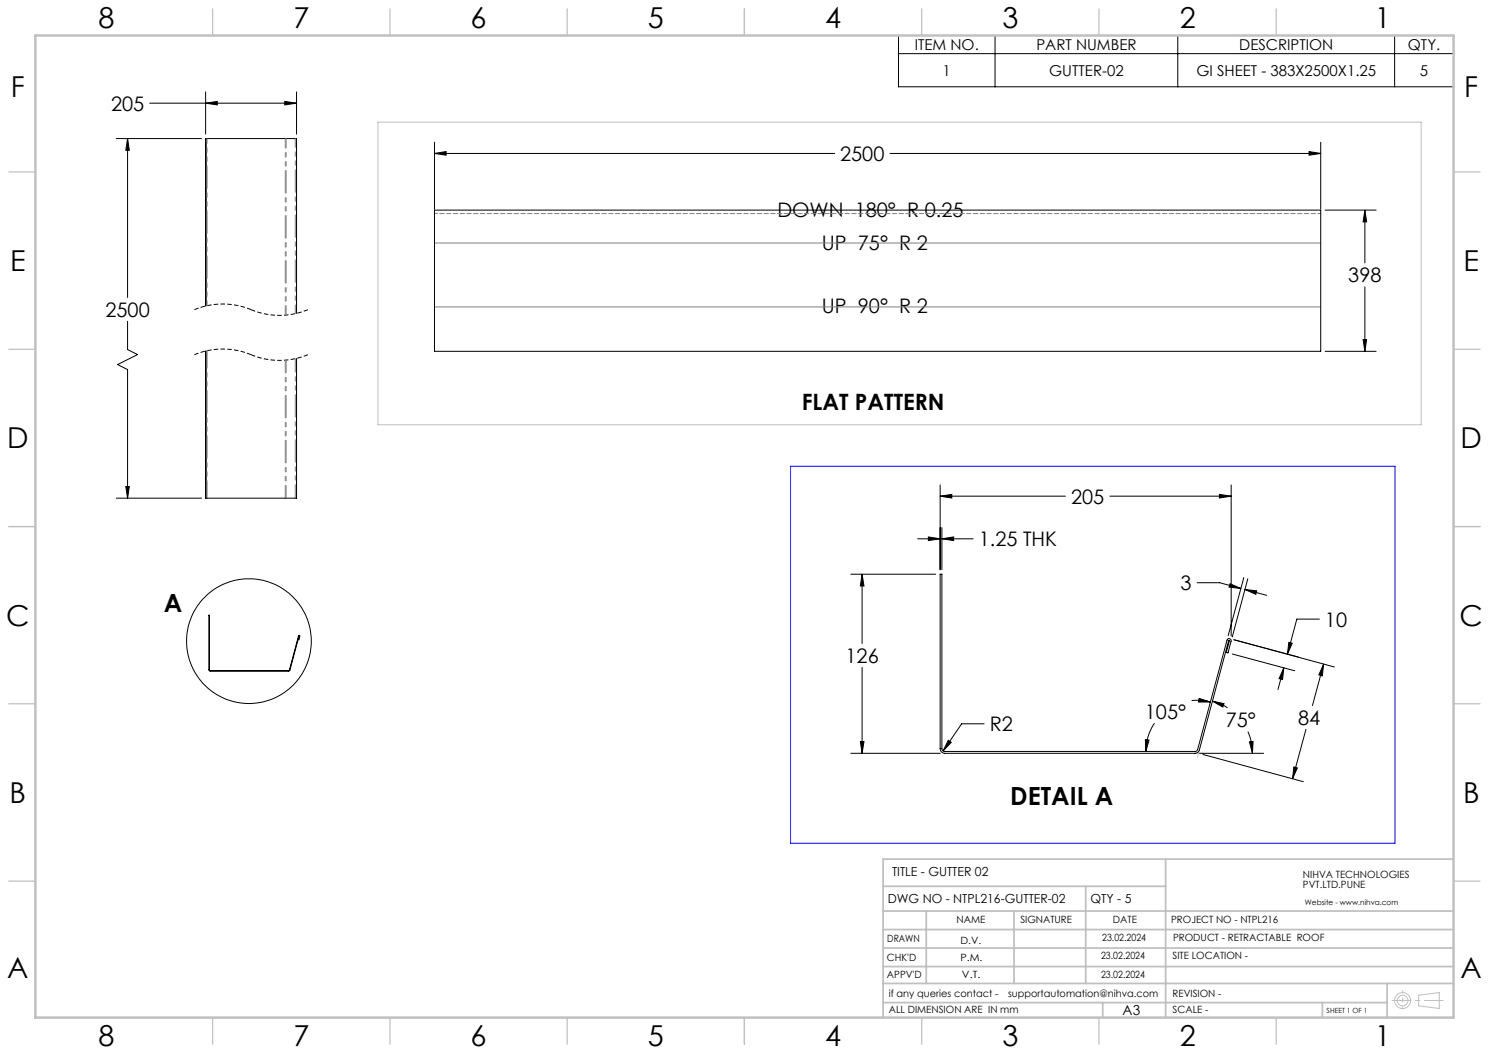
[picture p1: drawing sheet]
<svg xmlns="http://www.w3.org/2000/svg" width="420mm" height="297mm" viewBox="0 0 420 297" stroke-linecap="round" stroke-linejoin="round" font-family="sans-serif">
<g fill="none" stroke="#000" stroke-width=".28">
<path d="M253.4 10h156.6v14.5h-156.6zM253.4 15.1h156.6M280.7 10v14.5M332.2 10v14.5M393.4 10v14.5M32.8 39.1h24.1M36 39.1l.5 3.3h-1zM36 39.1v44.8M42.2 29.1h41.4M58 29.1l3.3-.5v1zM58 25.9v11.9M58.1 39.1h25.5v49.3"/>
<path d="M58.1 39.1h-.1v47.2M58.1 39.1v47.2M80.3 28.6l3.3 .5-3.3 .5zM83.6 25.9v11.9M122.6 59.3h249.9v39.8h-249.9zM122.6 43.3l3.2-.5v1zM122.6 40.1v18.9M122.6 43.3h112.8M251 43.3h121.5M369.3 42.8l3.2 .5-3.2 .5zM372.5 40.1v18.9M373.8 59.3h14.4"/>
<path d="M385 59.3l.5 3.3h-1zM385 59.3v14.9M36 90.6v8l2.8 1.4-5.6 2.8 2.8 1.4v36.3M58 99v41.5h.1M58.1 99v41.5M373.8 99.1h14.4M384.5 95.8h1l-.5 3.3zM385 80.9v18.2M83.6 101.1v39.4h-25.5M35.5 137.2h1l-.5 3.3zM265.2 139.9l3.3-.5v1.1zM265.2 136.8v23.9"/>
<path d="M265.2 139.9h35.3M313.1 139.9h34.2M344 139.4l3.3 .5-3.3 .6zM347.3 136.8v42.6M32.8 140.5h24.1M258.8 152h6.4M261.9 151.4l3.3 .6-3.3 .5zM265.7 152l3.3-.6v1.1zM265.7 148.8v11.9M265.7 152h8.8M58.9 173.5h.2l.1 15.6 22.3 .1 2.7-9.9 .3-.1-.2 1.2h-.2l.3-1.1-2.6 9.8-.3 .2-22.4-.1-.2-.2zM240 162h23.9"/>
<path d="M243.2 162l.5 3.3h-1zM243.2 162v19.5M265.2 162h.5v49.2a.78 .78 0 0 0 .8 .7h70.9l.4-.5 8.3-30.9a.59 .59 0 0 1 .7-.4 .59 .59 0 0 1 .4 .8l-.8 3.2-.5-.1 .9-3.3h-.2l-8.3 30.8a1.31 1.31 0 0 1-1.2 1h-70.6a1.33 1.33 0 0 1-1.3-1.3zM337.7 164.4h6.3l6 1.6M347 164.6l3 1.4-3.3-.4zM350.8 162.9l-4.4 16.4M351.2 166.3l3.3 .3-.3 1zM351.2 166.3l6.1 1.6M352 163.2l-4.4 16.4M372.1 174.6h-6.3l-2.7 9.9M243.2 188.2v24.3M336.1 197.6l2.4-.1 2.9 .5"/>
<path d="M338.2 197l3.2 1h-3.3zM342 197.8l3.3 .7-.4 .9zM342 197.8l1.7 .5 2.6 1.3M347.6 184.5l17.6 4.7M362.1 188.3l-.3 3.4-1-.3zM362.1 188.3l-1.6 6.2M363.5 181.2l1 .2-1.4 3.1zM366.2 185.3l-18.1-4.9 28.3 7.7M373.3 187.3l-3.1 11.7M373.3 187.3l-.3 3.3-1-.2zM240 212.5h25.2M242.7 209.2h1l-.5 3.3z"/>
<path d="M267.5 208.8l.8 .6-2.3 2.4zM277.6 204.1h-6.3l-5.3 7.7M323.1 208.6l1 .1-.9 3.2zM325.6 204l-.8 1.4-1.1 2.7-.5 3.8M338.3 212.5h18.1M339.3 212.8l28.3 7.7M352 206.4l1 3.2 .3 2.9M352.4 209.2l1-.1-.1 3.4zM364.9 216.3l1 .3-1.3 3zM368.4 205.7l-3.8 13.9"/>
<circle cx="70.2" cy="180.8" r="17.6"/>
</g>
<path d="M70.8 87.3a20.8 20.8 0 0 0-16 0M86.8 87.3a20.8 20.8 0 0 1-16 0M70.8 100a20.8 20.8 0 0 0-16 0M86.8 100a20.8 20.8 0 0 1-16 0" fill="none" stroke="#000" stroke-width=".28" stroke-dasharray="1.3 .6" stroke-linecap="butt"/>
<g fill="none" stroke="#c0c0c0" stroke-width=".28">
<path d="M106.6 34.5h294.3v85.3h-294.3zM337.6 212.5h1.7M338.2 212l-.5 1.7M400.2 280.7l5.8-.7v4.4l-5.8-.7z"/>
<circle cx="395.6" cy="282.2" r="2.26"/>
<circle cx="395.6" cy="282.2" r="1.49"/>
</g>
<path d="M122.6 68.5h249.9M122.6 86.6h249.9" fill="none" stroke="#808080" stroke-width=".28"/>
<path d="M122.6 60.2h250" fill="none" stroke="#808080" stroke-width=".28" stroke-dasharray="1.3 .6" stroke-dashoffset=".4"/>
<path d="M392.7 282.2h14.4" fill="none" stroke="#c0c0c0" stroke-width=".28" stroke-dasharray="15.2 1.3 1.3 1.3" stroke-dashoffset="9.9"/>
<path d="M395.7 279.5v5.1" fill="none" stroke="#c0c0c0" stroke-width=".28" stroke-dasharray="15.2 1.3 1.3 1.3" stroke-dashoffset="14.6"/>
<g fill="none" stroke="#c0c0c0" stroke-width=".35">
<path d="M60 2.5v7.5M110 2.5v7.5M160 2.5v7.5M210 2.5v7.5M260 2.5v7.5M310 2.5v7.5M360 2.5v7.5M2.5 48.5h7.5M410 48.5h7.5M2.5 98.5h7.5M410 98.5h7.5M2.5 148.5h7.5"/>
<path d="M410 148.5h7.5M2.5 198.5h7.5M410 198.5h7.5M2.5 248.5h7.5M410 248.5h7.5M60 287v7.5M110 287v7.5M160 287v7.5M210 287v7.5M260 287v7.5M310 287v7.5M360 287v7.5"/>
</g>
<g fill="none" stroke="#c0c0c0" stroke-width=".5">
<path d="M249.1 257h160.9M249.1 250h79.7M261.3 257v20.4M286 257v20.4M306.2 250v27.4M328.8 242.3v44.7M410 242.3h-160.9v44.7M249.1 272.6h160.9M249.1 267.4h160.9M249.1 262.2h160.9M249.1 277.4h160.9M391.3 277.4v9.6"/>
<path d="M249.1 282.8h142.2M311 282.8v4.2M373 282.8v4.2"/>
</g>
<path d="M10 10h400v277h-400z" fill="none" stroke="#c0c0c0" stroke-width=".7"/>
<path d="M223 131.5h170.5v106.3h-170.5z" fill="none" stroke="#00f" stroke-width=".28"/>
<g fill="#000">
<path d="M80.3 28.6l3.3 .5-3.3 .5zM58 29.1l3.3-.5v1zM36 39.1l.5 3.3h-1zM35.5 137.2h1l-.5 3.3zM261.9 151.4l3.3 .6-3.3 .5zM265.7 152l3.3-.6v1.1zM265.2 139.9l3.3-.5v1.1zM344 139.4l3.3 .5-3.3 .6zM243.2 162l.5 3.3h-1zM242.7 209.2h1l-.5 3.3zM338.2 197l3.2 1h-3.3zM323.1 208.6l1 .1-.9 3.2zM352.4 209.2l1-.1-.1 3.4zM342 197.8l3.3 .7-.4 .9zM267.5 208.8l-1.5 3 2.3-2.4zM351.2 166.3l3.3 .3-.3 1zM347 164.6l3 1.4-3.3-.4zM362.1 188.3l-.3 3.4-1-.3zM363.5 181.2l1 .2-1.4 3.1zM122.6 43.3l3.2-.5v1zM369.3 42.8l3.2 .5-3.2 .5zM384.5 95.8h1l-.5 3.3zM385 59.3l.5 3.3h-1z"/>
<path d="M364.9 216.3l1 .3-1.3 3zM373.3 187.3l-.3 3.3-1-.2z"/>
</g>
<path d="M83.3 88.5v-49.4" fill="none" stroke="#808080" stroke-width=".28" stroke-dasharray="6.3 1.3 1.3 1.3 1.3 1.3" stroke-dashoffset="3.9"/>
<path d="M80.5 39.1v49.8M80.7 39.1v49.8" fill="none" stroke="#808080" stroke-width=".28" stroke-dasharray="6.3 1.3 1.3 1.3 1.3 1.3" stroke-dashoffset="3.7"/>
<path d="M58.4 39.1v47.1" fill="none" stroke="#808080" stroke-width=".28" stroke-dasharray="6.3 1.3 1.3 1.3 1.3 1.3" stroke-dashoffset="5"/>
<path d="M83.3 140.5v-39.3" fill="none" stroke="#808080" stroke-width=".28" stroke-dasharray="6.3 1.3 1.3 1.3 1.3 1.3" stroke-dashoffset="2.6"/>
<path d="M80.5 101.6v38.9M80.7 101.6v38.9" fill="none" stroke="#808080" stroke-width=".28" stroke-dasharray="6.3 1.3 1.3 1.3 1.3 1.3" stroke-dashoffset="2.8"/>
<path d="M58.4 98.9v41.6" fill="none" stroke="#808080" stroke-width=".28" stroke-dasharray="6.3 1.3 1.3 1.3 1.3 1.3" stroke-dashoffset="1.4"/>
<g font-size="8.1">
<text x="27.8" y="8">8</text>
<text x="82.8" y="8">7</text>
<text x="132.8" y="8">6</text>
<text x="182.8" y="8">5</text>
<text x="232.8" y="8">4</text>
<text x="282.8" y="8">3</text>
<text x="332.8" y="8">2</text>
<text x="387.8" y="8">1</text>
<text x="3" y="27.2">F</text>
<text x="413" y="27.2">F</text>
<text x="2.8" y="76.5">E</text>
<text x="412.8" y="76.5">E</text>
<text x="2" y="126.5">D</text>
<text x="412" y="126.5">D</text>
<text x="1.7" y="176.5">C</text>
<text x="411.7" y="176.5">C</text>
<text x="2.7" y="226.5">B</text>
<text x="412.7" y="226.5">B</text>
<text x="2" y="275.7">A</text>
<text x="412" y="275.7">A</text>
<text x="27.8" y="295">8</text>
<text x="82.8" y="295">7</text>
<text x="132.8" y="295">6</text>
<text x="182.8" y="295">5</text>
<text x="232.8" y="295">4</text>
<text x="282.8" y="295">3</text>
<text x="332.8" y="295">2</text>
<text x="387.8" y="295">1</text>
</g>
<g font-size="7.1">
<text x="46.3" y="172.5">A</text>
<text x="285" y="227">DETAIL A</text>
</g>
<text font-size="6.3" x="226.2" y="115.7">FLAT PATTERN</text>
<g font-size="5.6">
<text x="31.3" y="31.2">205</text>
<text x="237" y="45.4">2500</text>
<text x="219.3" y="61.2">DOWN 180° R 0.25</text>
<text x="231.8" y="70.6">UP 75° R 2</text>
<text x="380.3" y="79.6">398</text>
<text x="29.8" y="89.4">2500</text>
<text x="231.8" y="88.3">UP 90° R 2</text>
<text x="302.1" y="142.1">205</text>
<text x="276.1" y="154.1">1.25 THK</text>
<text x="333" y="166.5">3</text>
<text x="373.7" y="176.7">10</text>
<text x="238.5" y="187">126</text>
<text x="322.9" y="202.7">105°</text>
<text x="279.2" y="206.2">R2</text>
<text x="345.7" y="205.1">75°</text>
<text x="366.2" y="204.5">84</text>
</g>
<g font-size="4.2">
<text x="258" y="14.1">ITEM NO.</text>
<text x="292.3" y="14.1">PART NUMBER</text>
<text x="349.5" y="14.1">DESCRIPTION</text>
<text x="397.1" y="14.1">QTY.</text>
<text x="265.9" y="21.3">1</text>
<text x="296" y="21.3">GUTTER-02</text>
<text x="337.5" y="21.3">GI SHEET - 383X2500X1.25</text>
<text x="400.5" y="21.3">5</text>
</g>
<text font-size="3.9" x="316.7" y="286.4">A3</text>
<g font-size="3.5">
<text x="251.6" y="247.2">TITLE - GUTTER 02</text>
<text x="250.4" y="254.8">DWG NO - NTPL216-GUTTER-02</text>
<text x="307.6" y="254.8">QTY - 5</text>
</g>
<g font-size="2.8">
<text x="367.5" y="247.7">NIHVA TECHNOLOGIES</text>
<text x="367.5" y="250.5">PVT.LTD.PUNE</text>
<text x="269.8" y="260.4">NAME</text>
<text x="287.8" y="260.4">SIGNATURE</text>
<text x="313.9" y="260.5">DATE</text>
<text x="330.4" y="260.5">PROJECT NO - NTPL216</text>
<text x="250.3" y="265.7">DRAWN</text>
<text x="270.9" y="266.1">D.V.</text>
<text x="310.9" y="265.5">23.02.2024</text>
<text x="330.9" y="265.5">PRODUCT - RETRACTABLE ROOF</text>
<text x="250.2" y="271.1">CHK'D</text>
<text x="250.2" y="275.8">APPV'D</text>
<text x="270.9" y="271.1">P.M.</text>
<text x="271.3" y="275.8">V.T.</text>
<text x="310.6" y="270.6">23.02.2024</text>
<text x="310.6" y="275.8">23.02.2024</text>
<text x="330.7" y="270.6">SITE LOCATION -</text>
<text x="250.7" y="281.1">if any queries contact -</text>
<text x="284.3" y="281.1">supportautomation@nihva.com</text>
<text x="330.7" y="281.1">REVISION -</text>
<text x="250.7" y="285.6">ALL DIMENSION ARE IN mm</text>
<text x="330.7" y="285.6">SCALE -</text>
</g>
<text font-size="2.1" x="368.1" y="255.1">Website - www.nihva.com</text>
<text font-size="2" x="374.2" y="285.6">SHEET 1 OF 1</text>
</svg>
